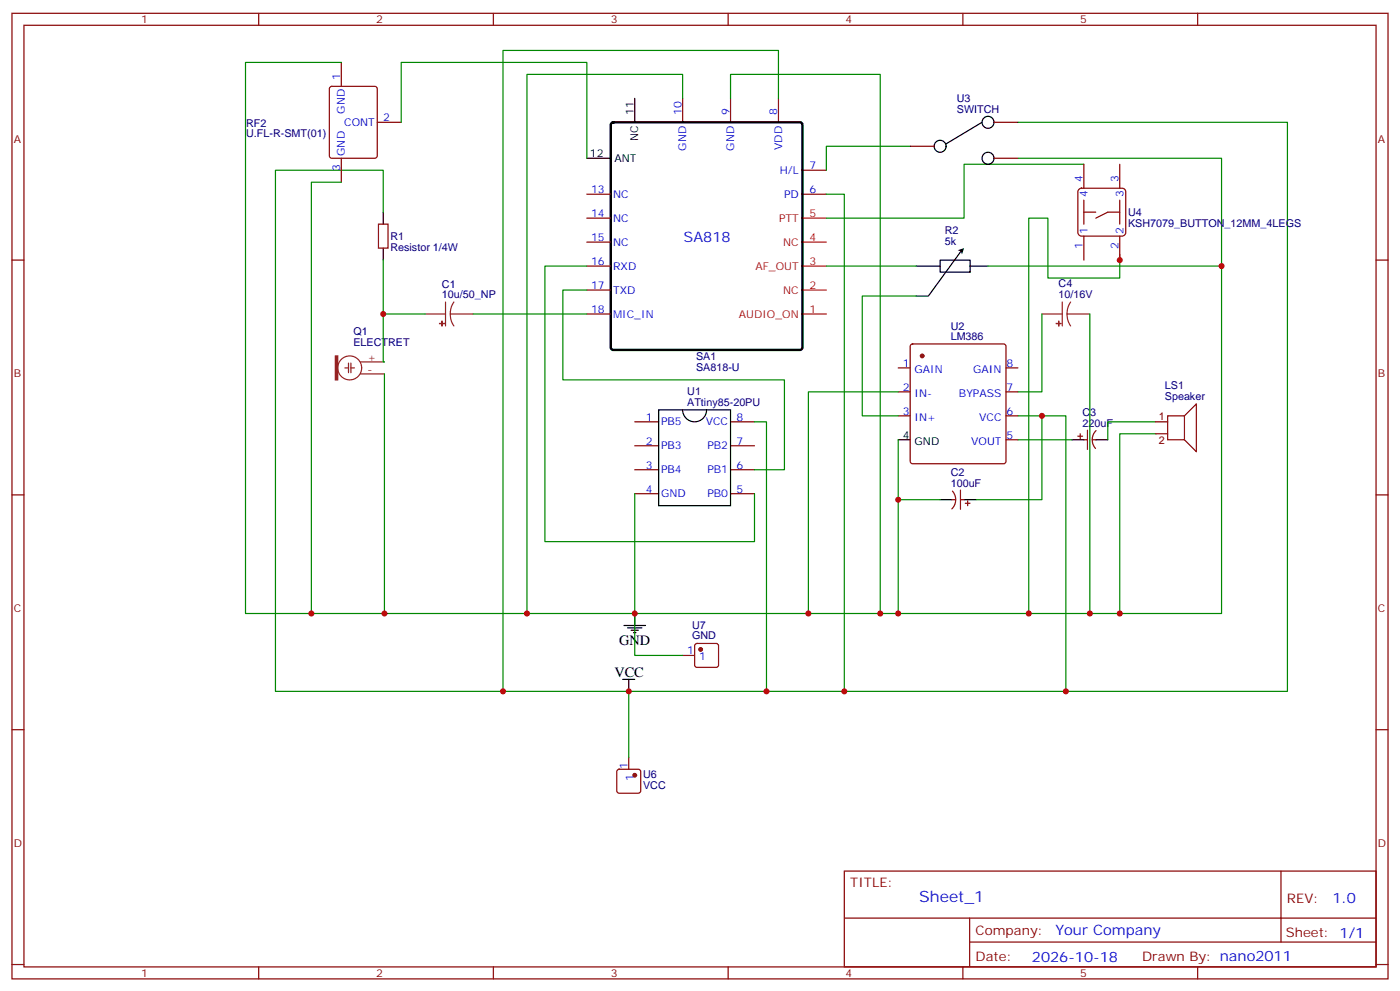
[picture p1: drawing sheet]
<svg xmlns="http://www.w3.org/2000/svg" width="412mm" height="292mm" viewBox="0 0 412 292" stroke-linecap="round" stroke-linejoin="round" font-family="sans-serif">
<g fill="none" stroke="#870000" stroke-width=".35">
<path d="M3.5 3.9h405.4v284.4h-405.4zM7.1 7.4h398.2v277.3h-398.2zM76.2 3.9v3.5M100.5 18.4v7M145.3 3.9v3.5M214.5 3.9v3.5M283.6 3.9v3.5M352.8 3.9v3.5M97.2 25.6l.5-.2h12.7l.7 .5v20l-.4 .6-13 .1-.6-.5-.1-20zM111.1 36h7.1M201.1 29v7M215.2 29v7"/>
<path d="M229.3 29v7M292.8 36h7.1M100.5 46.6v7.1M172.9 57.2h7M236.4 57.2h7M236.4 50.1h7M268.1 43.1h7.1M292.8 46.6h7.1M317.7 55.9l.9-.5h12l.6 .2 .4 .9v12l-.2 .6-.8 .4h-12l-.7-.2-.4-.8v-12zM319.3 48.4v7M319.3 58.9v7.1M329.8 48.4v7"/>
<path d="M329.8 58.9v7.1M3.5 76.6h3.6M111.5 66h2.8v7.1h-2.8zM172.9 64.2h7M172.9 71.3h7M172.9 78.4h7M319.3 69.5v7.1M319.3 62.5h3.5M329.8 69.5v7.1M329.8 62.5h-3.5l-3.5 1.7M405.3 76.6h3.6M172.9 85.4h7"/>
<path d="M172.9 92.5h7M264.6 108.3h3.5M264.6 115.4h3.5M268.3 101.5l.5-.2h26.8l.5 .2 .2 .5v33.9l-.2 .5-.5 .2h-26.8l-.5-.3-.2-.4v-33.9zM296.3 108.3h3.6M296.3 115.4h3.6M187 124.2h7M187 131.3h7M187 138.3h7M215.2 124.2h7M215.2 131.3h7M215.2 138.3h7"/>
<path d="M264.6 122.4h3.5M296.3 122.4h3.6M296.3 129.5h3.6M317.5 128.4h1.4M318.2 127.7v1.5M319.3 129.5h1M320.3 126.7v5.6M321.7 129.5h1.1M322.9 126.8a3.8 3.8 0 0 0-.2 5.2M3.5 145.7h3.6M187 145.4h7M215.2 145.4h7"/>
<path d="M280.5 147.1h1M280.5 144.6a3.8 3.8 0 0 1-.1 5.2M282.9 144.3v5.7M282.9 147.1h1.1M284.3 148.2h1.5M285 147.5v1.4M405.3 145.7h3.6M201.1 193h3.5M204.8 189.7l.5-.2h5.7l.5 .2 .2 .5v5.6l-.3 .5-.4 .2h-5.7l-.5-.2-.2-.5v-5.6zM3.5 214.9h3.6M405.3 214.9h3.6M181.9 226.7l.5-.2h5.6l.5 .2 .2 .5v5.7l-.2 .5-.5 .2h-5.6l-.5-.3-.2-.4v-5.7z"/>
<path d="M185.2 223v3.5M248.7 256.5h156.6v28.2h-156.6zM377.3 256.5v20.9M248.7 270.4h156.5M285.6 277.4h119.6M285.6 270.4v14.1M3.5 284h3.6M76.2 284.7v3.6M145.3 284.7v3.6M214.5 284.7v3.6M283.6 284.7v3.6M352.8 284.7v3.6"/>
<path d="M405.3 284h3.6"/>
</g>
<path d="M236.4 78.4h7M236.4 71.3h7M236.4 64.2h7M236.4 92.5h7M236.4 85.4h7" fill="none" stroke="#f00" stroke-width=".35"/>
<g fill="none" stroke="#000" stroke-width=".35">
<path d="M187 29v7M289.3 36l-10.6 6.4M172.9 46.6h7M112.9 62.5v3.5M112.9 73.1v3.5M269.9 78.4h7M276.9 76.6h8.9v3.5h-8.9zM283.4 73.5l-9.9 13.6M285.8 78.4h5.2M269.9 87.2h3.5M194 120.7h21.2v28.2h-21.2zM201.1 120.7a3.5 3.5 0 0 0 3.5 3.5 3.5 3.5 0 0 0 3.5-3.5"/>
<path d="M264.6 129.5h3.5M315.7 129.5h3.6M322.8 129.5h3.5M276.9 147.1h3.6M284 147.1h3.5M183.8 184.2h6.3M184.9 184.9h4.2M185.9 185.6h2.1M186.6 186.3h.7M187 180.7v3.5M183.4 200.1h3.6M185.2 200.1v3.5"/>
<circle cx="291" cy="36" r="1.76"/>
<circle cx="276.9" cy="43.1" r="1.76"/>
<circle cx="291" cy="46.6" r="1.76"/>
</g>
<path d="M180.2 36.2l.4-.2h55.1l.5 .2 .2 .5v65.6l-.3 .5-.4 .2h-55.1l-.5-.2-.2-.5v-65.6z" fill="none" stroke="#000" stroke-width=".71"/>
<g fill="#8c2424" stroke="#8c2424" stroke-width=".35">
<path d="M129.5 95.2l1.4 .1z"/>
<path d="M130.2 94.6v1.4z"/>
<path d="M98.8 104.8h.7v7.1h-.7z"/>
<path d="M311.1 95.2l1.5 .1z"/>
<path d="M311.9 94.6v1.4z"/>
</g>
<g fill="none" stroke="#8c2424" stroke-width=".35">
<path d="M125.2 92.5h6M131.2 88.9v7.1M132.6 92.5l.3 1.8 .8 1.7M132.6 92.5h6.7M133.7 88.9l-.8 1.7-.3 1.9M306.9 92.5h6M312.9 88.9v7.1M314.3 92.5l.3 1.8 .8 1.7M314.3 92.5h6.7M315.4 88.9l-.8 1.7-.3 1.9M101.6 108.3h1.1M102.7 106.9v2.8"/>
<path d="M103.4 108.3h1M103.4 106.9v2.8M106.2 110.1h7M106.2 106.6h7"/>
<circle cx="103" cy="108.3" r="3.5"/>
</g>
<g fill="none" stroke="#008700" stroke-width=".35">
<path d="M100.5 18.4h-28.2v162.3h19.4M118.2 36v-17.6h54.7v28.2M201.1 29v-7.1h-45.9v158.8M215.2 29v-7.1h44.1v158.8h-72.3v12.3h14.1M229.3 29v-14.1h-81.1v188.7M299.9 36h79.3v167.6h-65.2M100.5 53.7h-8.8v127h21.5M243.4 57.2h5.3v146.4M268.1 43.1h-24.7v7M299.9 46.6h59.9v31.8M319.3 48.4h-35.3v15.8h-40.6M112.9 76.6v30h.3"/>
<path d="M112.9 62.5v-12.4h-31.8v153.5h232.9v-81.2h-14.1M172.9 78.4h-12.4v81.1h61.7v-14.1M243.4 78.4h26.5M291 78.4h68.8v102.3h-30M329.8 74.8v7.1h-21.1v-17.7h-5.7v116.5h-43.7M112.9 92.5h12.3M139.3 92.5h33.6M172.9 85.4h-7.1v26.5h65.3v26.4h-8.9M269.9 87.2h-15.9v35.2h10.6M306.9 92.5v22.9h-7M321 92.5v88.2M113.2 110.1v70.6h73.8v-35.3"/>
<path d="M264.6 115.4h-26.5v65.3M222.2 124.2h3.6v79.4M264.6 129.5v51.2M299.9 129.5h15.8M306.9 122.4v24.7h-19.4M340.4 127.7h-10.6v53h-26.8M340.4 124.2h-14.1v5.3M264.6 147.1h12.3M185.2 203.6v19.4"/>
</g>
<g fill="#870000" stroke="#870000" stroke-width=".35">
<circle cx="271.6" cy="104.8" r=".53"/>
<circle cx="187" cy="228.3" r=".53"/>
<circle cx="206.4" cy="191.2" r=".53"/>
</g>
<path d="M282.1 73.7l1.9-.6-.6 1.8-.3-.9z" fill="#000"/>
<path d="M340.4 124.2h3.6M340.4 127.7h3.6M344 122.4h4.9v7.1h-4.9zM348.9 122.4l3.5-3.5v14.1l-3.5-3.5" fill="none" stroke="#850000" stroke-width=".35"/>
<g fill="#c00">
<circle cx="112.9" cy="92.5" r=".88"/>
<circle cx="187" cy="180.7" r=".88"/>
<circle cx="259.3" cy="180.7" r=".88"/>
<circle cx="238.1" cy="180.7" r=".88"/>
<circle cx="225.8" cy="203.6" r=".88"/>
<circle cx="185.2" cy="203.6" r=".88"/>
<circle cx="148.2" cy="203.6" r=".88"/>
<circle cx="303" cy="180.7" r=".88"/>
<circle cx="264.6" cy="180.7" r=".88"/>
<circle cx="264.6" cy="147.1" r=".88"/>
<circle cx="306.9" cy="122.4" r=".88"/>
<circle cx="248.7" cy="203.6" r=".88"/>
<circle cx="155.2" cy="180.7" r=".88"/>
<circle cx="321" cy="180.7" r=".88"/>
<circle cx="329.8" cy="180.7" r=".88"/>
<circle cx="314" cy="203.6" r=".88"/>
<circle cx="359.8" cy="78.4" r=".88"/>
<circle cx="329.8" cy="76.6" r=".88"/>
<circle cx="113.2" cy="180.7" r=".88"/>
<circle cx="91.7" cy="180.7" r=".88"/>
</g>
<text font-size="4.6" fill="#00f" x="270.8" y="265.5">Sheet_1</text>
<g font-size="4.2" fill="#00f">
<text x="201.4" y="71.2">SA818</text>
<text x="392.5" y="265.8">1.0</text>
<text x="310.9" y="275.3">Your Company</text>
<text x="304" y="283.1">2026-10-18</text>
</g>
<g font-size="4.2">
<text x="182.4" y="189.8">GND</text>
<text x="181" y="199.4">VCC</text>
</g>
<g font-size="3.9" fill="#800">
<text x="250.5" y="261.1">TITLE:</text>
<text x="379.1" y="265.8">REV:</text>
<text x="287.4" y="275.3">Company:</text>
<text x="378.7" y="275.9">Sheet: 1/1</text>
<text x="287.4" y="283">Date:</text>
<text x="336.4" y="283.1">Drawn By: nano2011</text>
</g>
<g font-size="3.2" fill="#800">
<text x="41.6" y="6.9">1</text>
<text x="110.8" y="6.9">2</text>
<text x="179.9" y="6.9">3</text>
<text x="249.1" y="6.9">4</text>
<text x="318.2" y="6.9">5</text>
<text x="4.1" y="42">A</text>
<text x="405.9" y="42">A</text>
<text x="4.1" y="111.2">B</text>
<text x="405.9" y="111.2">B</text>
<text x="4.1" y="180.3">C</text>
<text x="405.9" y="180.3">C</text>
<text x="4.1" y="249.4">D</text>
<text x="405.9" y="249.4">D</text>
<text x="41.6" y="287.7">1</text>
<text x="110.8" y="287.7">2</text>
<text x="179.9" y="287.7">3</text>
<text x="249.1" y="287.7">4</text>
<text x="318.2" y="287.7">5</text>
</g>
<g font-size="3.2" fill="#00f">
<text x="100.2" y="23.7" transform="rotate(-90 100.2 23.7)">1</text>
<text x="101.6" y="33.4" transform="rotate(-90 101.6 33.4)">GND</text>
<text x="112.9" y="35.7">2</text>
<text x="200.7" y="33.9" transform="rotate(-90 200.7 33.9)">10</text>
<text x="214.8" y="33.9" transform="rotate(-90 214.8 33.9)">9</text>
<text x="229" y="33.9" transform="rotate(-90 229 33.9)">8</text>
<text x="101.4" y="37.1">CONT</text>
<text x="101.6" y="45.9" transform="rotate(-90 101.6 45.9)">GND</text>
<text x="202.1" y="44.4" transform="rotate(-90 202.1 44.4)">GND</text>
<text x="216.3" y="44.4" transform="rotate(-90 216.3 44.4)">GND</text>
<text x="230.4" y="44.1" transform="rotate(-90 230.4 44.1)">VDD</text>
<text x="100.2" y="50.4" transform="rotate(-90 100.2 50.4)">3</text>
<text x="229.7" y="51.2">H/L</text>
<text x="238.5" y="49.8">7</text>
<text x="318.9" y="53.7" transform="rotate(-90 318.9 53.7)">4</text>
<text x="329.5" y="53.7" transform="rotate(-90 329.5 53.7)">3</text>
<text x="174.1" y="56.8">13</text>
<text x="180.6" y="58.2">NC</text>
<text x="230.9" y="58.2">PD</text>
<text x="238.5" y="56.8">6</text>
<text x="320.3" y="58.1" transform="rotate(-90 320.3 58.1)">4</text>
<text x="330.9" y="58.1" transform="rotate(-90 330.9 58.1)">3</text>
<text x="174.1" y="63.9">14</text>
<text x="180.6" y="65.3">NC</text>
<text x="174.1" y="70.9">15</text>
<text x="320.3" y="68.8" transform="rotate(-90 320.3 68.8)">1</text>
<text x="330.9" y="68.8" transform="rotate(-90 330.9 68.8)">2</text>
<text x="174.1" y="78">16</text>
<text x="180.6" y="72.4">NC</text>
<text x="318.9" y="73.3" transform="rotate(-90 318.9 73.3)">1</text>
<text x="329.5" y="73.3" transform="rotate(-90 329.5 73.3)">2</text>
<text x="180.6" y="79.4">RXD</text>
<text x="174.1" y="85.1">17</text>
<text x="180.6" y="86.5">TXD</text>
<text x="174.1" y="92.1">18</text>
<text x="180.6" y="93.5">MIC_IN</text>
<text x="265.9" y="108">1</text>
<text x="296.5" y="108">8</text>
<text x="269.4" y="109.7">GAIN</text>
<text x="286.7" y="109.7">GAIN</text>
<text x="265.9" y="115">2</text>
<text x="269.4" y="116.8">IN-</text>
<text x="282.5" y="116.8">BYPASS</text>
<text x="296.5" y="115">7</text>
<text x="190.2" y="123.9">1</text>
<text x="194.7" y="125.3">PB5</text>
<text x="207.9" y="125.3">VCC</text>
<text x="217" y="123.9">8</text>
<text x="265.9" y="122.1">3</text>
<text x="269.4" y="123.9">IN+</text>
<text x="288.4" y="123.9">VCC</text>
<text x="296.5" y="122.1">6</text>
<text x="190.2" y="130.9">2</text>
<text x="217" y="130.9">7</text>
<text x="286.1" y="130.9">VOUT</text>
<text x="296.5" y="129.2">5</text>
<text x="190.2" y="138">3</text>
<text x="194.7" y="132.3">PB3</text>
<text x="208.4" y="132.3">PB2</text>
<text x="217" y="138">6</text>
<text x="194.7" y="139.4">PB4</text>
<text x="208.4" y="139.4">PB1</text>
<text x="190.2" y="145">4</text>
<text x="194.7" y="146.4">GND</text>
<text x="208.4" y="146.4">PB0</text>
<text x="217" y="145">5</text>
<text x="202.4" y="192.7">1</text>
<text x="205.9" y="194.4">1</text>
<text x="184.9" y="226.3" transform="rotate(-90 184.9 226.3)">1</text>
<text x="186.6" y="229.8" transform="rotate(-90 186.6 229.8)">1</text>
</g>
<g font-size="3.2" fill="#000080">
<text x="281.9" y="30">U3</text>
<text x="281.9" y="33.2">SWITCH</text>
<text x="72.5" y="40.3">U.FL-R-SMT(01)</text>
<text x="72.5" y="37.3">RF2</text>
<text x="332.3" y="63.6">U4</text>
<text x="115" y="70.8">R1</text>
<text x="278.3" y="68.8">R2</text>
<text x="332.3" y="66.8">KSH7079_BUTTON_12MM_4LEGS</text>
<text x="115" y="73.8">Resistor 1/4W</text>
<text x="278.3" y="72">5k</text>
<text x="130.2" y="87.9">10u/50_NP</text>
<text x="130.2" y="84.8">C1</text>
<text x="311.8" y="87.9">10/16V</text>
<text x="311.8" y="84.7">C4</text>
<text x="104.1" y="101.8">ELECTRET</text>
<text x="104.1" y="98.7">Q1</text>
<text x="280" y="100.2">LM386</text>
<text x="280" y="97.2">U2</text>
<text x="205" y="106.2">SA1</text>
<text x="205" y="109.2">SA818-U</text>
<text x="202.4" y="119.4">ATtiny85-20PU</text>
<text x="202.4" y="116.4">U1</text>
<text x="343.1" y="117.9">Speaker</text>
<text x="343.1" y="114.6">LS1</text>
<text x="318.9" y="125.6">220uF</text>
<text x="318.9" y="122.6">C3</text>
<text x="280" y="143.3">100uF</text>
<text x="280" y="140.2">C2</text>
<text x="203.8" y="185.2">U7</text>
<text x="203.8" y="188.2">GND</text>
<text x="189.4" y="232.2">VCC</text>
<text x="189.4" y="229.2">U6</text>
</g>
<g font-size="3.2">
<text x="186.6" y="33.9" transform="rotate(-90 186.6 33.9)">11</text>
<text x="188" y="41.7" transform="rotate(-90 188 41.7)">NC</text>
<text x="173.8" y="46.2">12</text>
<text x="181" y="47.7">ANT</text>
<text x="265.9" y="129.2">4</text>
<text x="269.4" y="130.9">GND</text>
</g>
<g font-size="3.2" fill="#f00">
<text x="229.5" y="65.3">PTT</text>
<text x="238.5" y="63.9">5</text>
<text x="238.5" y="70.9">4</text>
<text x="230.7" y="72.4">NC</text>
<text x="238.5" y="78">3</text>
<text x="222.5" y="79.4">AF_OUT</text>
<text x="230.7" y="86.5">NC</text>
<text x="238.5" y="85.1">2</text>
<text x="217.6" y="93.5">AUDIO_ON</text>
<text x="238.5" y="92.1">1</text>
</g>
<g font-size="3.2" fill="#8d2323">
<text x="108.3" y="106.2">+</text>
<text x="108.3" y="109.7">-</text>
</g>
<g font-size="3.2" fill="#840000">
<text x="341.3" y="123.7">1</text>
<text x="341.3" y="130.7">2</text>
</g>
</svg>
